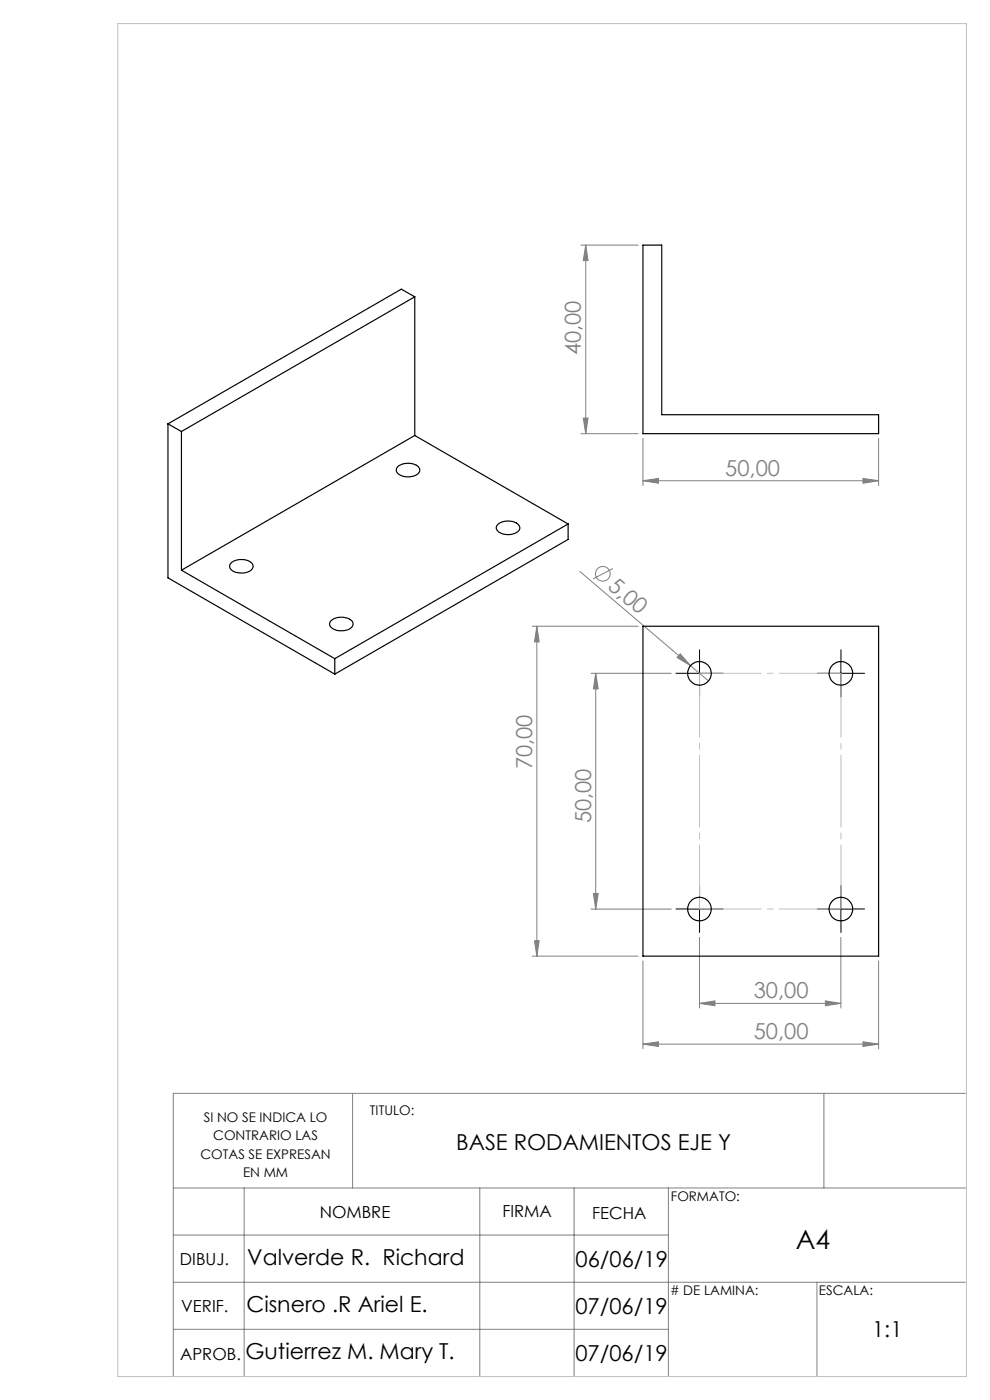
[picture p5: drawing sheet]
<svg xmlns="http://www.w3.org/2000/svg" width="210mm" height="297mm" viewBox="0 0 210 297" stroke-linecap="round" stroke-linejoin="round" font-family="sans-serif">
<g fill="none" stroke="#808080" stroke-width=".21">
<path d="M123.2 52h12.2M124.2 52l.5 3.3h-1zM124.2 52v40M123.2 92h12.2M123.7 88.7h1l-.5 3.3zM136.4 93v10M186.4 93v10M136.4 102l3.3-.5v1zM136.4 102h50M183.1 101.5l3.3 .5-3.3 .5zM112.9 132.9h22.5M113.9 132.9l.5 3.3h-1z"/>
<path d="M113.9 132.9v69.9M123 121.2l27.3 23.3M130 120.6l-4.2 2.2M144.3 138.7l2.2 2.5-2.9-1.7zM125.4 142.8h17M126.4 142.8v50.1M126.4 142.8l.5 3.4h-1zM113.4 199.6h1l-.5 3.2zM125.4 192.9h17M125.9 189.5h1l-.5 3.4zM148.4 198.9v15M178.4 198.9v15"/>
<path d="M112.9 202.8h22.5M136.4 203.9v18.6M148.4 212.9l3.3-.6v1.1zM148.4 212.9h30M175.1 212.3l3.3 .6-3.3 .5zM186.4 203.9v18.6M74.8 231.9v20.1M136.4 221.5l3.3-.5v1zM136.4 221.5h50M174.8 231.9v20.1M183.1 221l3.3 .5-3.3 .5zM204.8 231.9h-168v60.1"/>
<path d="M36.8 252h168M51.8 252v40M101.8 252v40M121.8 252v40M141.8 252v40M36.8 262h105M36.8 272h168M173.3 272v20M36.8 282h105"/>
<circle cx="127.9" cy="121.7" r="1.55"/>
</g>
<g fill="none" stroke="#000" stroke-width=".21" stroke-dasharray="15.2 1.3 1.3 1.3">
<path d="M145.9 142.8h-2.5M148.4 140.3v-2.5M148.4 145.3v2.5M150.9 142.8h2.5M175.9 142.8h-2.5M178.4 140.3v-2.5M178.4 145.3v2.5M180.9 142.8h2.5M145.9 192.8h-2.5M148.4 190.3v-2.5M148.4 195.3v2.5M150.9 192.8h2.5"/>
<path d="M175.9 192.8h-2.5M178.4 190.3v-2.5M178.4 195.3v2.5M180.9 192.8h2.5"/>
</g>
<path d="M145.9 142.8h5M148.4 140.4v4.9M175.9 142.8h5M178.4 140.4v4.9M145.9 192.9h5M148.4 190.4v5M175.9 192.9h5M178.4 190.4v5" fill="none" stroke="#000" stroke-width=".21"/>
<path d="M148.4 142.8v50M178.4 192.8v-50" fill="none" stroke="#c0c0c0" stroke-width=".21" stroke-dasharray="15.2 1.3 1.3 1.3" stroke-dashoffset="1.7"/>
<path d="M178.4 142.8h-30M148.4 192.8h30" fill="none" stroke="#c0c0c0" stroke-width=".21" stroke-dasharray="15.2 1.3 1.3 1.3" stroke-dashoffset="2.1"/>
<path d="M25 5h180v287h-180z" fill="none" stroke="#c0c0c0" stroke-width=".21"/>
<g fill="#808080">
<path d="M144.3 138.7l2.2 2.5-2.9-1.7z"/>
<path d="M136.4 102l3.3-.5v1zM183.1 101.5l3.3 .5-3.3 .5z"/>
<path d="M113.4 199.6h1l-.5 3.2zM113.9 132.9l.5 3.3h-1z"/>
<path d="M126.4 142.8l.5 3.4h-1zM125.9 189.5h1l-.5 3.4z"/>
<path d="M124.2 52l.5 3.3h-1zM123.7 88.7h1l-.5 3.3z"/>
<path d="M136.4 221.5l3.3-.5v1zM183.1 221l3.3 .5-3.3 .5z"/>
<path d="M148.4 212.9l3.3-.6v1.1zM175.1 212.3l3.3 .6-3.3 .5z"/>
</g>
<g fill="none" stroke="#000" stroke-width=".25">
<path d="M136.4 52h4v36h46v4h-50zM88 63v29.4M88 63l-49.5 28.5M88 63l-2.9-1.7-49.5 28.6M35.6 89.9v32.7l35.4 20.4M35.6 89.9l2.9 1.6M38.5 91.5v29.5M84.5 98.9a3.4 3.4 0 0 1 4.4 .4 1.32 1.32 0 0 1-1.3 1.7 3.2 3.2 0 0 1-3.5-1v-.7zM88 92.4l32.5 18.8M88 92.4l-49.5 28.6M49.1 119.3a3.5 3.5 0 0 1 4.5 .4 1.55 1.55 0 0 1-1.7 1.8 2.65 2.65 0 0 1-3.2-1.3l.1-.4zM105.5 111.4a3.4 3.4 0 0 1 4.6 .1 1.17 1.17 0 0 1-1 1.7 3.2 3.2 0 0 1-3.8-.9v-.5z"/>
<path d="M120.5 111.2l-49.5 28.5M120.5 111.2v3.2l-49.5 28.6M38.5 121l32.5 18.7M70.3 131.6a3.5 3.5 0 0 1 4.5 .3 1.36 1.36 0 0 1-1.4 1.8 3.2 3.2 0 0 1-3.4-1v-.7zM71 139.7v3.3M136.4 132.9h50v69.9h-50z"/>
<circle cx="148.4" cy="142.9" r="2.5"/>
<circle cx="178.4" cy="142.9" r="2.5"/>
<circle cx="148.4" cy="192.9" r="2.5"/>
<circle cx="178.4" cy="192.9" r="2.5"/>
</g>
<text font-size="5.6" x="168.8" y="264.9">A4</text>
<g font-size="4.7" fill="#808080">
<text x="123.2" y="75.4" transform="rotate(-90 123.2 75.4)">40,00</text>
<text x="153.8" y="101">50,00</text>
<text x="128.7" y="124.7" transform="rotate(40 128.7 124.7)">5,00</text>
<text x="112.9" y="163.2" transform="rotate(-90 112.9 163.2)">70,00</text>
<text x="125.4" y="174.7" transform="rotate(-90 125.4 174.7)">50,00</text>
<text x="159.9" y="211.8">30,00</text>
<text x="159.9" y="220.5">50,00</text>
</g>
<g font-size="4.7">
<text x="96.7" y="243.9">BASE RODAMIENTOS EJE Y</text>
<text x="52.4" y="268.4">Valverde R. Richard</text>
<text x="122.1" y="268.8">06/06/19</text>
<text x="52.3" y="278.4">Cisnero .R Ariel E.</text>
<text x="122.1" y="278.8">07/06/19</text>
<text x="185" y="283.6">1:1</text>
<text x="52.1" y="288.3">Gutierrez M. Mary T.</text>
<text x="122.1" y="288.8">07/06/19</text>
</g>
<g font-size="3.5">
<text x="67.8" y="258.4">NOMBRE</text>
<text x="106.6" y="258.3">FIRMA</text>
<text x="125.6" y="258.5">FECHA</text>
<text x="38.2" y="268.4">DIBUJ.</text>
<text x="38.5" y="278.4">VERIF.</text>
<text x="38.2" y="288.5">APROB.</text>
</g>
<g font-size="2.8">
<text x="43.2" y="238.1">SI NO SE INDICA LO</text>
<text x="78.5" y="236.5">TITULO:</text>
<text x="42.5" y="245.8">COTAS SE EXPRESAN</text>
<text x="45.2" y="241.9">CONTRARIO LAS</text>
<text x="51.6" y="249.6">EN MM</text>
<text x="142.3" y="254.8">FORMATO:</text>
<text x="142.1" y="274.7"># DE LAMINA:</text>
<text x="173.7" y="274.6">ESCALA:</text>
</g>
</svg>
